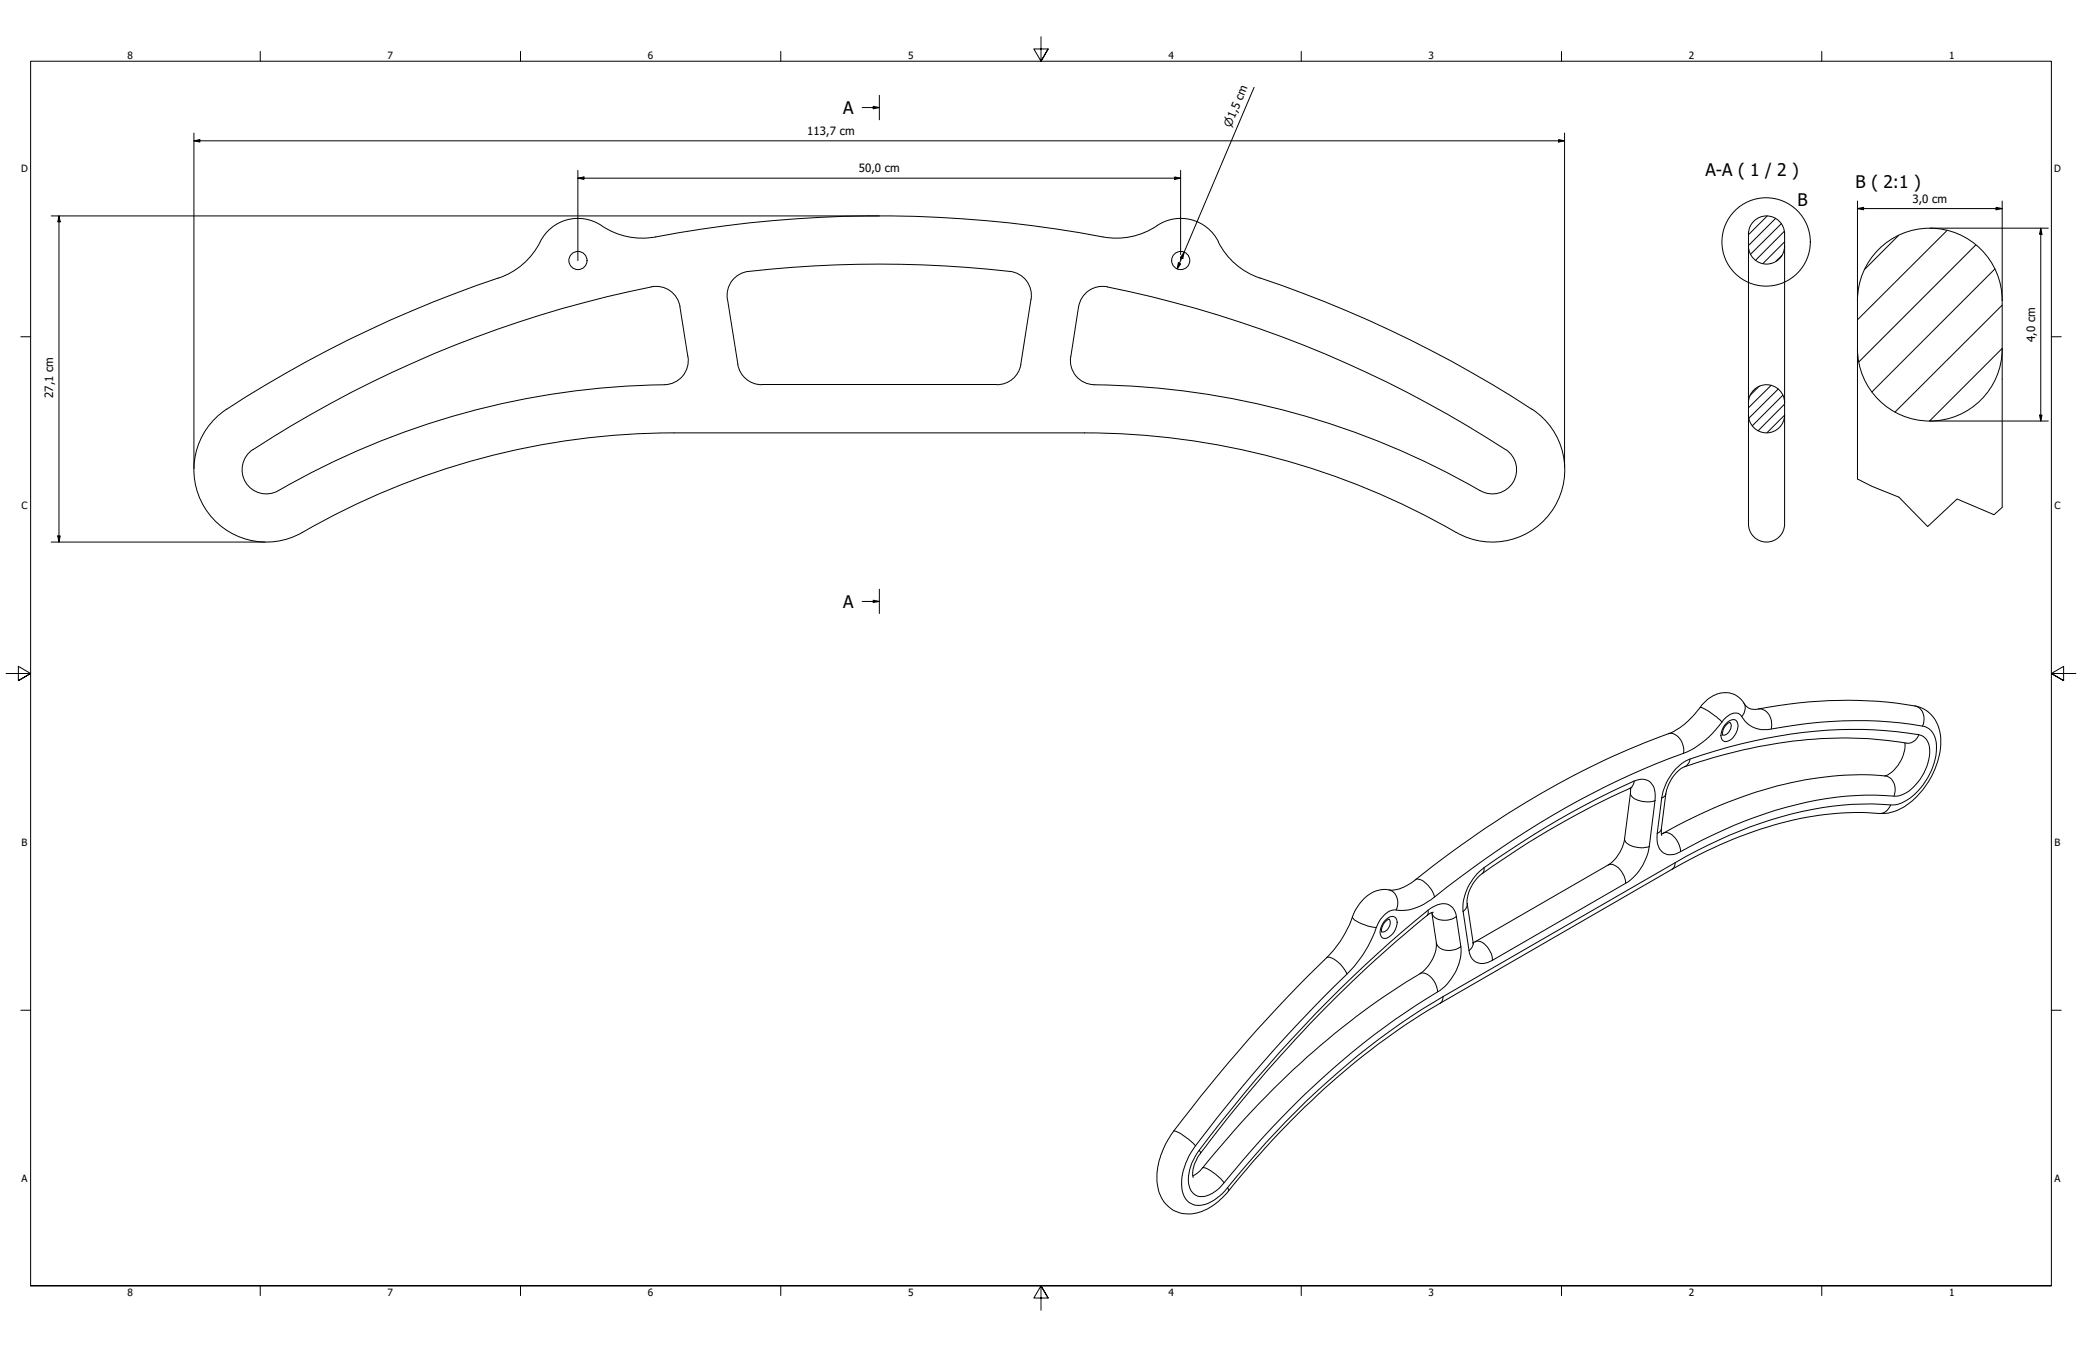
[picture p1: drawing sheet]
<svg xmlns="http://www.w3.org/2000/svg" width="864mm" height="559mm" viewBox="0 0 864 559" stroke-linecap="round" stroke-linejoin="round" font-family="sans-serif">
<!-- layer: Hatch (ISO) -->
<g fill="none" stroke="#000" stroke-width=".41">
<path d="M733 89.6l-7.7 7.8M736.5 90.6l-11.2 11.3M738.9 92.8l-12.8 12.7M740.2 95.9l-12 12M787.5 97.7l-14 14M807.6 95.6l-37.1 37.1M739.1 106l-2.4 2.4M740.2 100.3l-8.9 9M819.6 101.6l-48.5 48.5M827.4 111.6l-50.9 51M830.5 126.6l-44.5 44.3M734.7 159.9l-9.4 9.3"/>
<path d="M830.5 144.5l-30.1 30.2M729.7 160.2l-3.8 3.8M737.6 161.4l-12.2 12.1M739.6 163.9l-12.7 12.7M740.2 172.2l-7.2 7.3M740.2 167.6l-10.9 11"/>
</g>
<!-- layer: Visible (ANSI) -->
<g fill="none" stroke="#000" stroke-width=".41">
<path d="M457.5 98.3a501.6 501.6 0 0 0-188.6 .4 31.9 31.9 0 0 1-21.5-6.3 17.5 17.5 0 0 0-23.3 7.9M457.5 98.3a31.5 31.5 0 0 0 24.6-5.9 17.5 17.5 0 0 1 23.3 7.9M206.8 115.3a499.8 499.8 0 0 0-112.7 54.5M224.1 100.3a30 30 0 0 1-17.3 15.1M270.2 119a473.2 473.2 0 0 0-165.2 67.5M270.2 119a10 10 0 0 1 11.8 8.3l3.4 20.7a10 10 0 0 1-9.8 11.6M459.3 119a10 10 0 0 0-11.9 8.3M459.3 119a474.9 474.9 0 0 1 165.2 67.5M505.3 100.3a30 30 0 0 0 17.3 15.1M522.6 115.3a495.2 495.2 0 0 1 112.7 54.5M301.7 124.1a10 10 0 0 1 8.8-11.5 471.2 471.2 0 0 1 110.2 .4 10 10 0 0 1 7 11.1l-4.3 27M301.8 124.1l4.3 27"/>
<path d="M447.4 127.3l-3.3 20.7a10.1 10.1 0 0 0 9.8 11.6 330.3 330.3 0 0 1 161.2 44.5 10 10 0 0 0 12.8-4.5 10 10 0 0 0-3.4-13.2M275.5 159.6a329.7 329.7 0 0 0-161.1 44.5 10 10 0 0 1-12.8-4.5 10 10 0 0 1 3.4-13.2M306 151.1a10 10 0 0 0 9.9 8.5M315.9 159.5h97.6M423.5 151.1a10 10 0 0 1-9.9 8.5M94.1 169.7a30 30 0 0 0-9.2 40.8 30 30 0 0 0 40.5 10.4M279.6 179.6a308.5 308.5 0 0 0-154.2 41.3M635.4 169.7a30 30 0 0 1 9.2 40.8 30 30 0 0 1-40.6 10.4 309.2 309.2 0 0 0-154.2-41.3h-170.1M717.5 299.7a4.9 4.9 0 0 0-2.9 5.3M790.1 308.2a14.4 14.4 0 0 1-8.2 13.7 143.2 143.2 0 0 0-65.3 10.9 253.5 253.5 0 0 0-27.5 13.2M790.7 308.3a181.4 181.4 0 0 0-79.7 5.9l-12.2 3.9a15.4 15.4 0 0 0-7.8 11.3l-1.9 14.6 .2 2.6M676.3 327v1.9l-2.4 19.1a16.5 16.5 0 0 1-6.8 10.8l-56.1 32.3"/>
<path d="M676.9 326.8a337.9 337.9 0 0 0-63.4 36.7 15.1 15.1 0 0 0-4.9 11.3l2.6 16.9M565.5 373.1a12.1 12.1 0 0 1 12-3.8l.5-.1a17.2 17.2 0 0 0 9.1-4.2 372.5 372.5 0 0 1 105-60.6 30.2 30.2 0 0 0 13.8-11.9 11.7 11.7 0 0 1 13.6-4.4 14.9 14.9 0 0 1 5 5 5.2 5.2 0 0 0 4.8 1 173.2 173.2 0 0 1 66.9-.7 15 15 0 0 1 8.7 16.6 33.9 33.9 0 0 1-18 26.2 21.8 21.8 0 0 1-12.3 .9 135.3 135.3 0 0 0-58.3 12.1 212.6 212.6 0 0 0-22.7 11.4l-96.3 55.6a318.9 318.9 0 0 0-85.2 74.7l-2.5 3.1a22.8 22.8 0 0 1-17.3 9.6 13.2 13.2 0 0 1-12.3-12.8 33 33 0 0 1 6.8-21.6 638.9 638.9 0 0 1 66-74.6 50.4 50.4 0 0 0 9.1-16.6l2-3zM593.9 378.6l1.9 12.6a15.7 15.7 0 0 1-6.8 12.7 330 330 0 0 0-82.4 71.2l-8.8 10.6-3 2.1M594.5 378.5l-1.2 .3a537.5 537.5 0 0 0-96.8 101.9 10.3 10.3 0 0 0-1.5 7.7M576.2 381.3a5.2 5.2 0 0 0-3.1 5.3"/>
<circle cx="239.7" cy="108.1" r="3.8"/>
<circle cx="489.8" cy="108.1" r="3.8"/>
</g>
<!-- layer: Visible Narrow (ANSI) -->
<g fill="none" stroke="#000" stroke-width=".41">
<path d="M705.2 293.5h.8l3 1.7 3 2.2 2.2 2.2M716.8 299.4a2.27 2.27 0 0 1 2.4-.9 2.27 2.27 0 0 1 1.7 1.9 6.9 6.9 0 0 1-5.3 7.3 2.82 2.82 0 0 1-1.5-4.1l1-2.4zM717.5 299.7a3.6 3.6 0 0 1-1.7 5.1l-1.2 .1M723.4 291.8a4.9 4.9 0 0 1-.9 5.5M729.3 294.1a5.7 5.7 0 0 1 5.6 6.6l-.2 1.7M794.3 292.9a5.8 5.8 0 0 1 3.2 8.3M692.1 304.4a5.4 5.4 0 0 1 5.9 4.5l.4 1.8-.1 1.8M698.3 312.5a39.4 39.4 0 0 0 17.2-14.5 5.1 5.1 0 0 1 6.1-1.7l.5 .5a11 11 0 0 0 12.6 5.6 173.8 173.8 0 0 1 63.7-1 8.5 8.5 0 0 1 4.8 9.3 27.6 27.6 0 0 1-14.5 22.5l-1.2 .4a17.8 17.8 0 0 1-7.2 .1 142.5 142.5 0 0 0-63.3 12.9l-13.3 6.4-8.8 4.9M698.3 312.5a361.1 361.1 0 0 0-97.9 55.4 50 50 0 0 1-11.4 8 19.2 19.2 0 0 1-11.2 1.6 10.6 10.6 0 0 0-6.9 7.2 51 51 0 0 1-12.2 19.4 568.3 568.3 0 0 0-64.7 74 22.1 22.1 0 0 0-3.3 17.1 7.1 7.1 0 0 0 10.4 4l2.4-1.3 2.4-1.8a45.9 45.9 0 0 0 7.2-8.2 339.1 339.1 0 0 1 76.5-69.1l9-5.4M701 314.9l-.4 1.4-.8 1.1-1 .7M796 304.8a6.6 6.6 0 0 1 4.4 7.9 22.1 22.1 0 0 1-10.8 16.7l-1 .5a13.4 13.4 0 0 1-6.9 .1 139.2 139.2 0 0 0-58.2 10.7 262.2 262.2 0 0 0-28.4 13.5 5.5 5.5 0 0 1-7.7-5v-3.5M796 304.8a182.4 182.4 0 0 0-79.1 5.2l-15.9 4.9a21 21 0 0 0-11.7 16.1"/>
<path d="M796 304.8a5 5 0 0 1-5.3 3.5M676.3 328.9a4.2 4.2 0 0 0 4 3.3l3.7 .5 2.5-.6M677.8 324a5.7 5.7 0 0 1 6.3 .1 5.7 5.7 0 0 1 2.5 5.7l-.1 2.3M677.8 324l-.6 1.9-1.1 1.2M677.8 324a360.9 360.9 0 0 0-62.3 36M686.5 332.1l-2.4 19.1M689.3 331l-1.9 14.7M691 329.4l-.4 .7-1.3 .9M781.9 321.9a5.9 5.9 0 0 1 3.7 8.4M784.2 333.9a4.9 4.9 0 0 1-4.8 3.6M667.1 358.8a4.8 4.8 0 0 1 5.5 2.7l1.3 2.5 .4 2.4M673.9 348a4.8 4.8 0 0 0 4.9 3.5l2.9 .2 2.4-.5"/>
<path d="M684.1 351.2a22.3 22.3 0 0 1-9.8 15.2M689.1 344l-.3 .8-1.4 .9M689.9 345.7a4.2 4.2 0 0 1 5 1.9l1.7 3.3 .5 2.4M694.9 357.9l-.5 1.9-.8 .8M694.9 357.9l-96.3 55.5M576.2 369.1a5.9 5.9 0 0 1 2.9 8.4M587.1 365a4.2 4.2 0 0 1 4.7 1.8l1.9 2.2 1.3 3.1M592.3 377.6l.1 1.1-.5 1.1M593.9 378.7a4.9 4.9 0 0 0 5.9 3.1l2.8-.6 1.5-1M606.9 378.1l2.4 16.3M608.6 374.8l-.4 1.7-1.3 1.6M615.5 360a21 21 0 0 0-8.6 18.1"/>
<path d="M615.5 360v1.2l-.7 1.3M674.3 366.4l-55.2 32M550.2 397.3a4.2 4.2 0 0 1 4.4 1.5 14.6 14.6 0 0 1 4.1 5.3M561 380.3v.3a12.3 12.3 0 0 0 6.9 3.7l3 .4M574.8 381.6a2.62 2.62 0 0 1 4.5-.2 6.6 6.6 0 0 1-5.1 7.9 2.82 2.82 0 0 1-1.5-4.1l1-2.3zM576.2 381.3a3.6 3.6 0 0 1-3.1 5.3M595.8 391.2a5.3 5.3 0 0 0 6.8 2.9l1.8-.5 1.6-.8M604.1 380.2a5.6 5.6 0 0 0-8.7-4.4l-1 .5a479.3 479.3 0 0 0-58.8 55 569.5 569.5 0 0 0-39.8 48.3 15.1 15.1 0 0 0-1.7 14.5 6 6 0 0 0 8.7 1l3.1-2.3a373 373 0 0 1 72.8-69.9l13.2-8.7a31 31 0 0 0 7.4-4.9 21.5 21.5 0 0 0 6.7-16.5M604.1 380.2l1.9 12.6M609.3 394.4a5.6 5.6 0 0 0 8.8 4.5l1-.5M611 391l-.3 1.8-1.4 1.6M611.8 390.7a4.2 4.2 0 0 1 5 2l1.9 3.1 .4 2.6"/>
<path d="M589 403.9a4.2 4.2 0 0 1 4.9 1.9l1.6 2.4 .8 3.3M598.6 413.4l-.5 2.1-.8 .7M486.8 469.2a9.7 9.7 0 0 1 5.5 2.9l3.6 3.2M497.4 477.2l.6 1.2M498.9 484.5a8.4 8.4 0 0 1 5.5 2.8l3.3 3.3M509.2 492.7l.4 1.3"/>
</g>
<!-- layer: Visible (ISO) -->
<path d="M725.3 102.1a7.5 7.5 0 0 0 7.4 7.5 7.5 7.5 0 0 0 7.5-7.5M770.5 124.7v74M770.5 124.7a30 30 0 0 1 30-30 30 30 0 0 1 30 30M830.5 124.7v85.8M770.5 144.7a30 30 0 0 0 30 30 30 30 0 0 0 30-30M725.3 167.1a7.5 7.5 0 0 1 7.4-7.5 7.5 7.5 0 0 1 7.5 7.5M725.3 172.1a7.5 7.5 0 0 0 7.4 7.5 7.5 7.5 0 0 0 7.5-7.5M725.3 167v-69.9a7.5 7.5 0 0 1 7.4-7.5 7.5 7.5 0 0 1 7.5 7.5v69.9M725.3 172v42.4a9.2 9.2 0 0 0 2.5 8.6 7.5 7.5 0 0 0 8.1 1.2 7.5 7.5 0 0 0 4.3-6.9v-45.3M725.3 167v5M740.2 167v5" fill="none" stroke="#000" stroke-width=".41"/>
<!-- layer: Break Line (ISO) -->
<path d="M770.5 198.7l6 3.1 11.2 4.4 11.9 12.2 12.2-11.4 15.3 6.5 3.4-3" fill="none" stroke="#000" stroke-width=".41"/>
<!-- layer: Section Line (ISO) -->
<path d="M364.7 39.5v10.2M357.6 44.6h7.1M362.2 44.1l2.5 .5-2.5 .5zM357.6 249.5h7.1M362.2 249l2.5 .5-2.5 .4zM364.7 244.4v10.1" fill="none" stroke="#000" stroke-width=".41"/>
<path d="M362.2 44.1l2.5 .5-2.5 .5zM362.2 249l2.5 .5-2.5 .4z" fill="#000"/>
<!-- layer: Detail Boundary (ISO) -->
<circle cx="732.6" cy="100.4" r="18.3" fill="none" stroke="#000" stroke-width=".41"/>
<!-- layer: Border (ANSI) -->
<g fill="none" stroke="#000" stroke-width=".41">
<path d="M431.8 15.2v10.2l-3-5.1h6l-3 5.1 3-5.1M107.9 21.3v4.1M215.9 21.3v4.1M323.8 21.3v4.1M539.8 21.3v4.1M647.7 21.3v4.1M755.6 21.3v4.1M8.6 139.7h4.1M850.9 139.7h4.1M2.5 279.4h10.2l-5.1-3v6l5.1-3-5.1 3M861.1 279.4h-10.2l5.1-3v6l-5.1-3 5.1 3M8.6 419.1h4.1"/>
<path d="M850.9 419.1h4.1M12.7 533.4v-508h838.2v508h-838.2h838.2M107.9 533.4v4.1M215.9 533.4v4.1M323.8 533.4v4.1M434.8 538.5l-3-5.1 3 5.1h-6l3-5.1v10.2M539.8 533.4v4.1M647.7 533.4v4.1M755.6 533.4v4.1"/>
</g>
<!-- layer: Dimension (ISO) -->
<g fill="none" stroke="#000" stroke-width=".41">
<path d="M520.2 36.2l-31.9 75.4M80.4 58.4l2.5-.5v1zM80.4 58.4h568.6M80.4 55.2v139.2M646.5 57.9l2.5 .5-2.5 .5zM649 55.2v138.6M239.7 73.9l2.5-.5v1zM239.7 73.9h250M239.7 70.7v37.4M487.3 73.4l2.4 .5-2.4 .5zM489.7 70.7v34.9M21.3 89.6h343.4"/>
<path d="M24.5 89.6l.5 2.4h-1zM24.5 89.6v135.3M770.5 86.5l2.5-.5v1zM770.5 86.5h60M770.5 83.4v41.3M800.5 94.7h49.1M828 86l2.5 .5-2.5 .5zM830.5 83.4v41.3M846.5 94.7l.5 2.5h-1zM846.5 94.7v80M488.8 109.1l.9 .4-1.4 2.1zM489.7 106.7v1.4"/>
<path d="M491.2 104.6l-.6 2.6-.9-.4zM800.5 174.7h49.1M846 172.2h1l-.5 2.5zM21.3 224.9h88.7M24 222.3h1l-.5 2.6z"/>
</g>
<path d="M80.4 58.4l2.5-.5v1zM646.5 57.9l2.5 .5-2.5 .5zM239.7 73.9l2.5-.5v1zM487.3 73.4l2.4 .5-2.4 .5zM24.5 89.6l.5 2.4h-1zM770.5 86.5l2.5-.5v1zM828 86l2.5 .5-2.5 .5zM846.5 94.7l.5 2.5h-1zM488.8 109.1l.9 .4-1.4 2.1zM491.2 104.6l-.6 2.6-.9-.4zM846 172.2h1l-.5 2.5zM24 222.3h1l-.5 2.6z" fill="#000"/>
<g font-size="7.2">
<text x="349.7" y="47.2">A</text>
<text x="707.4" y="73.2">A-A ( 1 / 2 )</text>
<text x="769.7" y="77.8">B ( 2:1 )</text>
<text x="745.7" y="85.4">B</text>
<text x="349.7" y="252.1">A</text>
</g>
<g font-size="4.7">
<text x="334.9" y="56">113,7 cm</text>
<text x="356.2" y="71.5">50,0 cm</text>
<text x="793.2" y="84.2">3,0 cm</text>
<text x="844.1" y="141.9" transform="rotate(-90 844.1 141.9)">4,0 cm</text>
<text x="22" y="165.1" transform="rotate(-90 22 165.1)">27,1 cm</text>
</g>
<text font-size="4.6" x="510.5" y="52.9" transform="rotate(-67 510.5 52.9)">⌀1,5 cm</text>
<g font-size="4.1">
<text x="52.8" y="24.4">8</text>
<text x="160.8" y="24.4">7</text>
<text x="268.7" y="24.4">6</text>
<text x="376.7" y="24.4">5</text>
<text x="484.6" y="24.4">4</text>
<text x="592.6" y="24.4">3</text>
<text x="700.5" y="24.4">2</text>
<text x="808.5" y="24.4">1</text>
<text x="8.7" y="71.4">D</text>
<text x="852" y="71.4">D</text>
<text x="8.9" y="211.1">C</text>
<text x="852.2" y="211.1">C</text>
<text x="8.9" y="350.8">B</text>
<text x="852.2" y="350.8">B</text>
<text x="8.9" y="490.5">A</text>
<text x="852.2" y="490.5">A</text>
<text x="52.8" y="537.5">8</text>
<text x="160.8" y="537.5">7</text>
<text x="268.7" y="537.5">6</text>
<text x="376.7" y="537.5">5</text>
<text x="484.6" y="537.5">4</text>
<text x="592.6" y="537.5">3</text>
<text x="700.5" y="537.5">2</text>
<text x="808.5" y="537.5">1</text>
</g>
</svg>
